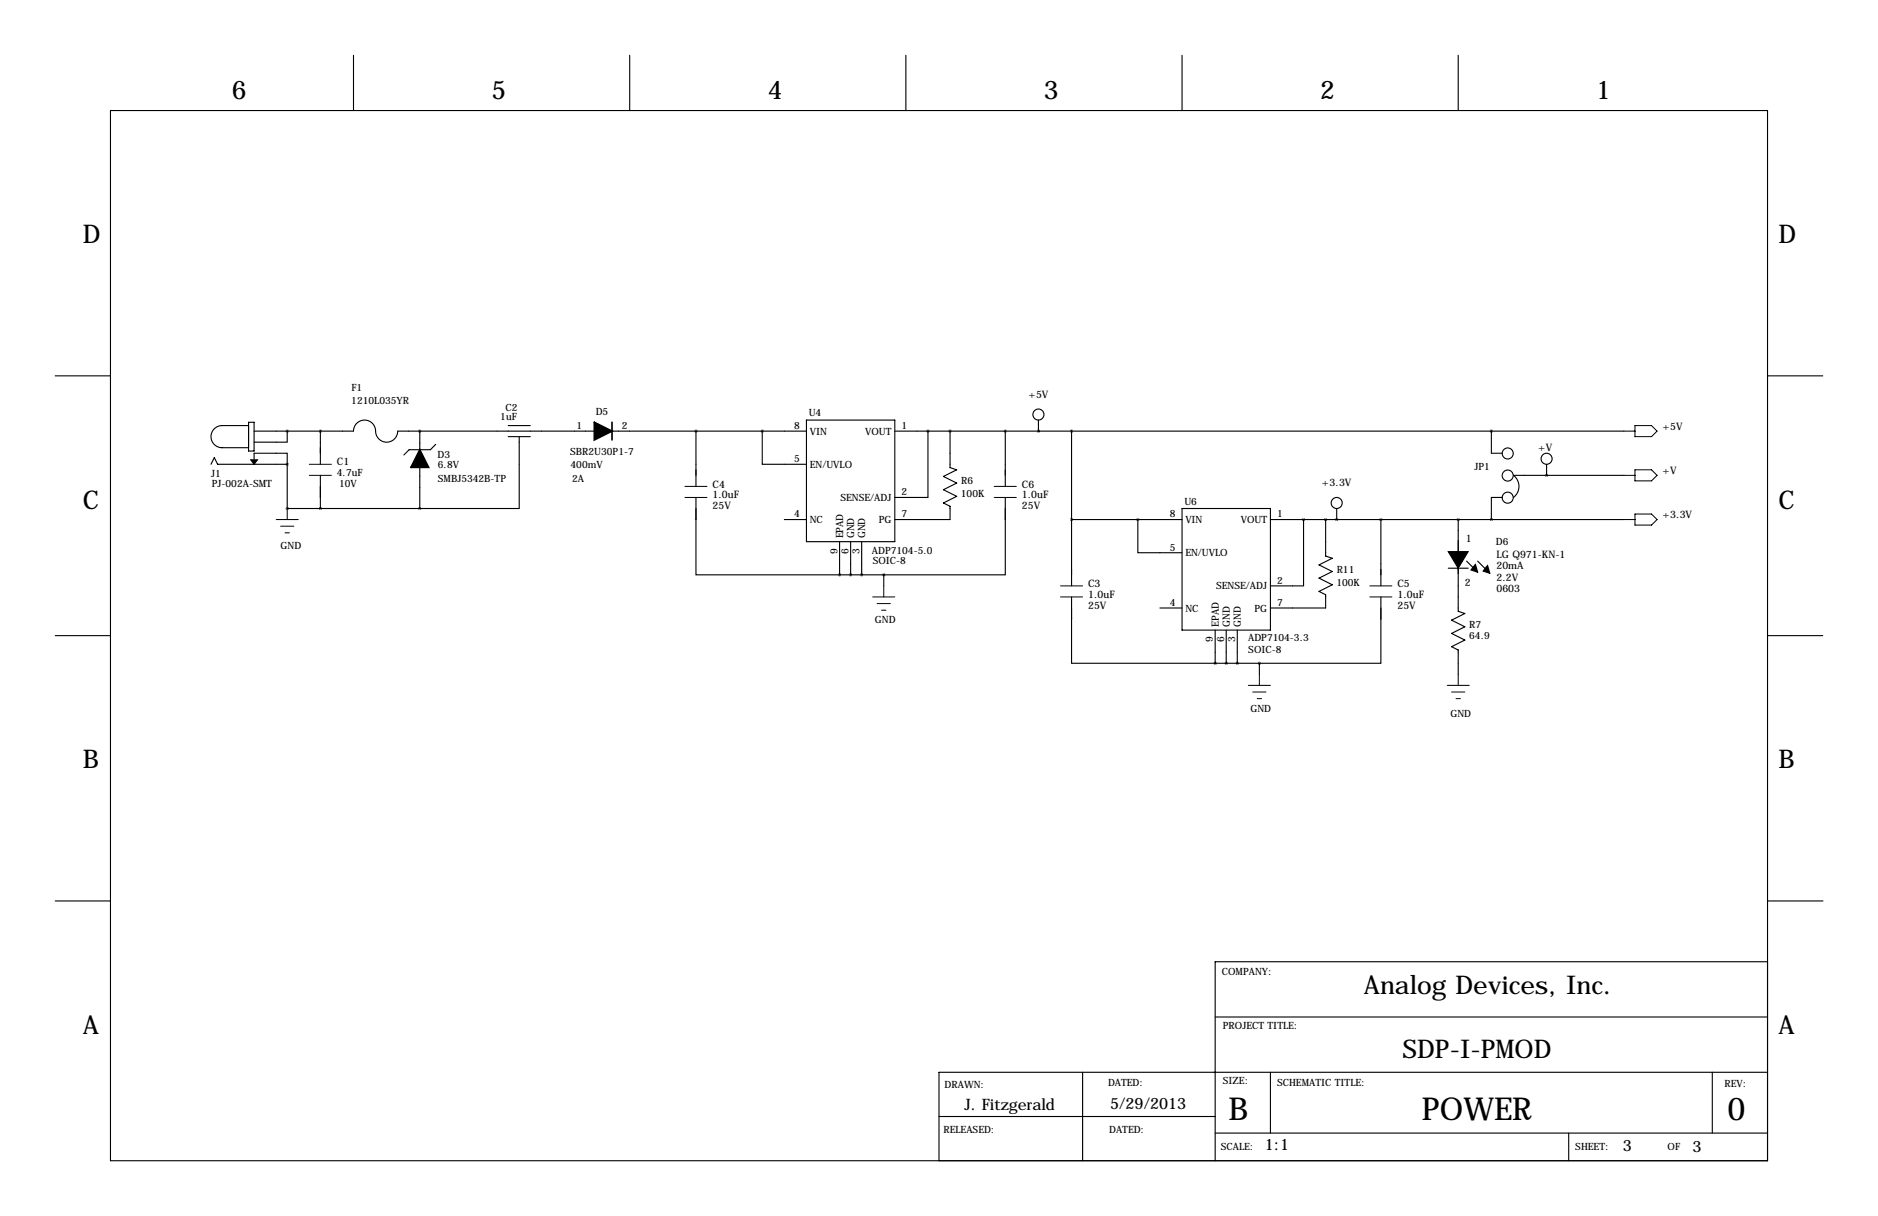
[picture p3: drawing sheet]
<svg xmlns="http://www.w3.org/2000/svg" width="432mm" height="279mm" viewBox="0 0 432 279" stroke-linecap="round" stroke-linejoin="round" font-family="sans-serif">
<g fill="none" stroke="#000" stroke-width=".25">
<path d="M81.3 12.7v12.7M144.8 12.7v12.7M208.3 12.7v12.7M271.8 12.7v12.7M335.3 12.7v12.7M25.4 25.4h381v241.3h-381zM12.7 86.4h12.7M57.1 97.8h-6a2.54 2.54 0 0 0-2.6 2.5 2.54 2.54 0 0 0 2.6 2.6h6M57.1 97h1.3v6.6h-1.3zM58.4 99.1h22.9a2.54 2.54 0 0 1 2.5-2.6 2.54 2.54 0 0 1 2.6 2.6 2.54 2.54 0 0 0 2.5 2.5 2.54 2.54 0 0 0 2.5-2.5h45.3M66 99.1v2.5h-7.6M73.7 99.1v7.6"/>
<path d="M96.5 99.1v4.2M116.8 97.8h5.1M140.7 99.1h44.7M160 99.1v12.7M175.3 99.1v7.6h10.1M185.4 96.5h20.3v28h-20.3zM205.7 99.1h167.7M213.4 99.1v15.2h-7.7M218.4 99.1v8.3l1.6 .5-3.1 1.6 3.1 1.5-3.1 1.5 3.1 1.5-3.1 1.6 1.5 .7v3.1h-12.7M231.1 99.1v12.7M238.8 99.1h.1M238.8 96.5v2.6"/>
<path d="M246.4 99.1v35.5M342.9 99.1v5h2.5M406.4 86.4h12.7M48.5 106.7l.8-1.5 .7 1.5h16M58.4 106.7v-2.6h7.6v2.6M66 116.8h.1M66 116.8h30.5M66 106.7v10.1M73.7 109.2v7.6M96.5 107.4v9.4M100.2 102.1l-1.2 1.2h-4.9l-1.2 1.2M116.8 100.3h5.1"/>
<path d="M119.4 100.3v16.5h-22.9M160 114.3v17.8h33M180.3 119.4h5.1M231.1 114.3v17.8h-27.9M246.4 119.4h25.4M261.6 119.4v7.6h10.2M271.8 116.8h20.3v28h-20.3zM292.1 119.4h81.3M299.7 119.4v15.2h-7.6M304.8 119.4v8.4l1.5 .5-3 1.5 3 1.5-3 1.5 3 1.6-3 1.5 1.5 .8v3h-12.7M307.3 119.4h.1M307.3 116.8v2.6"/>
<path d="M317.5 119.4v15.2M335.3 119.4v21.1l1.5 .5-3 1.5 3 1.5-3 1.5 3 1.6-3 1.5 1.5 .8v5.5M345.4 114.3h-2.5v5.1M355.6 109.2h.1M355.6 106.7v2.5M373.4 109.2h-25.4a3.2 3.2 0 0 1 0 5.1M193 124.5v7.6M193 132.1h10.2M195.6 124.5v7.6M198.1 124.5v7.6M203.2 132.1v2.5M246.4 137.2v15.2h33"/>
<path d="M266.7 139.7h5.1M317.5 137.2v15.2h-27.9M333 130.6h4.6M337.2 128.9l2.6 2.6M339.8 128.9l2.5 2.6M12.7 146h12.7M279.4 144.8v7.6M279.4 152.4h10.2M281.9 144.8v7.6M284.5 144.8v7.6M289.6 152.4v2.5M406.4 146h12.7"/>
<path d="M12.7 207h12.7M406.5 207h12.7M279.4 233.7h127M406.4 221h-127v45.7M215.9 256.5h63.5M248.9 246.4v20.3M292.1 246.4v13.9M393.7 246.4v13.9M406.4 246.4h-190.5v20.3M279.4 260.3h127M360.7 260.3v6.4"/>
<circle cx="238.8" cy="95.2" r="1.27"/>
<circle cx="307.3" cy="115.6" r="1.27"/>
<circle cx="346.7" cy="104.2" r="1.27"/>
<circle cx="346.7" cy="114.4" r="1.27"/>
<circle cx="346.7" cy="109.3" r="1.27"/>
<circle cx="355.6" cy="105.4" r="1.27"/>
</g>
<path d="M57.7 105.7h1.5l-.8 1zM333 126.7h2.3v3.9zM335.3 126.7h2.3l-2.3 3.9zM339 129.9l.2-.2 .6 1.8-1.6-.5zM341.8 130.2l.2-.3 .5 1.8-1.5-.5z" fill="#000" stroke="#000" stroke-width=".25"/>
<path d="M136.7 97l4 2.1-4 2zM96.5 103.3l2.1 4.1h-4.1z" fill="#000" stroke="#000" stroke-width=".38"/>
<path d="M140.7 97v4.1" fill="none" stroke="#000" stroke-width=".38"/>
<g fill="none" stroke="#000" stroke-width=".23">
<path d="M373.4 99.1h2.5M375.9 97.8h3.8l1.3 1.3-1.3 1.2h-3.8zM63.5 119.4h5.1M66 116.8v2.6M71.1 106.7h5.1M71.1 109.2h5.1M157.5 111.8h5.1M157.5 114.3h5.1M228.6 111.8h5.1M228.6 114.3h5.1M373.4 109.2h2.5M373.4 119.4h2.5"/>
<path d="M375.9 107.9h3.8l1.3 1.3-1.3 1.3h-3.8zM375.9 118.1h3.8l1.3 1.3-1.3 1.3h-3.8zM64.5 120.9h3.1M65.5 122.4h1M200.7 137.2h5M201.7 138.7h3M203.2 134.6v2.6M243.8 134.6h5.1M243.8 137.2h5.1M315 134.6h5M315 137.2h5M202.7 140.2h1"/>
<path d="M287 157.5h5.1M288 159h3.1M289.6 154.9v2.6M332.7 157.5h5.1M333.8 159h3M335.3 154.9v2.6M289.1 160.5h1M334.8 160.5h1"/>
</g>
<path d="M66 99.1a.05 .05 0 0 0 .1 0 .05 .05 0 0 0-.1 0zM66 106.7a.05 .05 0 0 0 .1 0 .05 .05 0 0 0-.1 0zM73.6 116.8a.05 .05 0 0 0 .1 0 .05 .05 0 0 0-.1 0zM66 116.8a.05 .05 0 0 0 .1 0 .05 .05 0 0 0-.1 0zM73.6 99.1a.05 .05 0 0 0 .1 0 .05 .05 0 0 0-.1 0zM289.5 152.4a.05 .05 0 0 0 .1 0 .05 .05 0 0 0-.1 0zM281.9 152.4a.05 .05 0 0 0 .1 0 .05 .05 0 0 0-.1 0zM175.2 99.1a.05 .05 0 0 0 .1 0 .05 .05 0 0 0-.1 0zM213.3 99.1a.05 .05 0 0 0 .1 0 .05 .05 0 0 0-.1 0zM218.4 99.1a.05 .05 0 0 0 .1 0 .05 .05 0 0 0-.1 0zM193 132.1a.05 .05 0 0 0 .1 0 .05 .05 0 0 0-.1 0zM231.1 99.1a.05 .05 0 0 0 .1 0 .05 .05 0 0 0-.1 0zM238.7 99.1a.05 .05 0 0 0 .1 0 .05 .05 0 0 0-.1 0zM307.3 119.4a.05 .05 0 0 0 .1 0 .05 .05 0 0 0-.1 0z" fill="#000" stroke="#000" stroke-width=".63"/>
<g font-size="7.3">
<text x="282.4" y="257.3">B</text>
<text x="326.9" y="257.3">POWER</text>
<text x="397.2" y="257.3">0</text>
</g>
<g font-size="5.9">
<text x="53.3" y="22.9">6</text>
<text x="113" y="22.9">5</text>
<text x="176.5" y="22.9">4</text>
<text x="240" y="22.9">3</text>
<text x="303.5" y="22.9">2</text>
<text x="367" y="22.9">1</text>
<text x="19" y="55.9">D</text>
<text x="408.9" y="55.9">D</text>
<text x="19" y="116.8">C</text>
<text x="408.9" y="116.8">C</text>
<text x="19" y="176.5">B</text>
<text x="408.9" y="176.5">B</text>
<text x="313.6" y="228.4">Analog Devices, Inc.</text>
<text x="19" y="237.5">A</text>
<text x="408.9" y="237.5">A</text>
<text x="322.4" y="243.1">SDP-I-PMOD</text>
</g>
<g font-size="3.6">
<text x="221.8" y="255">J. Fitzgerald</text>
<text x="255.3" y="254.8">5/29/2013</text>
<text x="290.8" y="264.2">1:1</text>
<text x="373.1" y="264.4">3</text>
<text x="389.1" y="264.7">3</text>
</g>
<g font-size="2.4">
<text x="236.5" y="91.4">+5V</text>
<text x="382.3" y="98.8">+5V</text>
<text x="77.5" y="106.9">C1</text>
<text x="353.7" y="103.7">+V</text>
<text x="163.8" y="112">C4</text>
<text x="234.9" y="112">C6</text>
<text x="303.9" y="111.8">+3.3V</text>
<text x="382.3" y="109">+V</text>
<text x="163.8" y="114.4">1.0uF</text>
<text x="163.8" y="117">25V</text>
<text x="234.9" y="114.4">1.0uF</text>
<text x="234.9" y="117">25V</text>
<text x="382.3" y="119.1">+3.3V</text>
<text x="337.1" y="124.6">1</text>
<text x="344.1" y="130.8">20mA</text>
<text x="344.1" y="128.2">LG Q971-KN-1</text>
<text x="250.2" y="134.9">C3</text>
<text x="250.2" y="137.3">1.0uF</text>
<text x="321.3" y="134.9">C5</text>
<text x="321.3" y="137.3">1.0uF</text>
<text x="336.8" y="134.6">2</text>
<text x="344.1" y="133.5">2.2V</text>
<text x="344.1" y="136.1">0603</text>
<text x="250.2" y="139.8">25V</text>
<text x="321.3" y="139.8">25V</text>
</g>
<g font-size="2.3">
<text x="80.8" y="89.9">F1</text>
<text x="80.8" y="92.8">1210L035YR</text>
<text x="116.2" y="94.3">C2</text>
<text x="137" y="95.2">D5</text>
<text x="186" y="95.6">U4</text>
<text x="115" y="96.6">1uF</text>
<text x="132.5" y="98.6">1</text>
<text x="143" y="98.6">2</text>
<text x="182.6" y="98.6">8</text>
<text x="186.2" y="99.9">VIN</text>
<text x="198.9" y="99.9">VOUT</text>
<text x="207.3" y="98.6">1</text>
<text x="100.6" y="105.2">D3</text>
<text x="100.7" y="107.5">6.8V</text>
<text x="131.1" y="104.5">SBR2U30P1-7</text>
<text x="131.2" y="107.5">400mV</text>
<text x="182.6" y="106.2">5</text>
<text x="186.2" y="107.5">EN/UVLO</text>
<text x="339" y="108">JP1</text>
<text x="48.6" y="109.6">J1</text>
<text x="48.7" y="111.9">PJ-002A-SMT</text>
<text x="77.5" y="109.3">4.7uF</text>
<text x="78" y="111.8">10V</text>
<text x="100.7" y="110.8">SMBJ5342B-TP</text>
<text x="131.6" y="110.8">2A</text>
<text x="207.3" y="113.8">2</text>
<text x="221" y="111.3">R6</text>
<text x="182.6" y="118.9">4</text>
<text x="193.3" y="115.1">SENSE/ADJ</text>
<text x="207.3" y="118.9">7</text>
<text x="220.9" y="114.2">100K</text>
<text x="268.9" y="118.9">8</text>
<text x="272.3" y="115.9">U6</text>
<text x="293.6" y="118.9">1</text>
<text x="186.2" y="120.2">NC</text>
<text x="193.8" y="123.7" transform="rotate(-90 193.8 123.7)">EPAD</text>
<text x="196.4" y="123.7" transform="rotate(-90 196.4 123.7)">GND</text>
<text x="198.9" y="123.7" transform="rotate(-90 198.9 123.7)">GND</text>
<text x="202.1" y="120.2">PG</text>
<text x="272.5" y="120.2">VIN</text>
<text x="285.3" y="120.2">VOUT</text>
<text x="343.9" y="125.2">D6</text>
<text x="64.5" y="126.2">GND</text>
<text x="192.5" y="127.3" transform="rotate(-90 192.5 127.3)">9</text>
<text x="195.1" y="127.3" transform="rotate(-90 195.1 127.3)">6</text>
<text x="197.6" y="127.3" transform="rotate(-90 197.6 127.3)">3</text>
<text x="200.5" y="127.2">ADP7104-5.0</text>
<text x="200.7" y="129.6">SOIC-8</text>
<text x="268.9" y="126.5">5</text>
<text x="272.5" y="127.8">EN/UVLO</text>
<text x="307.3" y="131.6">R11</text>
<text x="279.6" y="135.4">SENSE/ADJ</text>
<text x="293.6" y="134.1">2</text>
<text x="307.3" y="134.6">100K</text>
<text x="201.2" y="143.3">GND</text>
<text x="268.9" y="139.2">4</text>
<text x="272.5" y="140.5">NC</text>
<text x="288.4" y="140.5">PG</text>
<text x="293.6" y="139.2">7</text>
<text x="278.9" y="147.6" transform="rotate(-90 278.9 147.6)">9</text>
<text x="280.2" y="144" transform="rotate(-90 280.2 144)">EPAD</text>
<text x="281.4" y="147.6" transform="rotate(-90 281.4 147.6)">6</text>
<text x="282.7" y="144" transform="rotate(-90 282.7 144)">GND</text>
<text x="284" y="147.6" transform="rotate(-90 284 147.6)">3</text>
<text x="285.3" y="144" transform="rotate(-90 285.3 144)">GND</text>
<text x="287" y="147.3">ADP7104-3.3</text>
<text x="287" y="149.9">SOIC-8</text>
<text x="337.8" y="144.3">R7</text>
<text x="337.8" y="146.9">64.9</text>
<text x="287.5" y="163.6">GND</text>
<text x="333.5" y="164.8">GND</text>
<text x="280.9" y="224">COMPANY:</text>
<text x="281.2" y="236.5">PROJECT TITLE:</text>
<text x="217.2" y="249.9">DRAWN:</text>
<text x="254.8" y="249.4">DATED:</text>
<text x="281.2" y="249.2">SIZE:</text>
<text x="293.6" y="249.4">SCHEMATIC TITLE:</text>
<text x="396.5" y="249.7">REV:</text>
<text x="216.9" y="260.3">RELEASED:</text>
<text x="255" y="260.3">DATED:</text>
<text x="280.7" y="264.2">SCALE:</text>
<text x="362.2" y="264.2">SHEET:</text>
<text x="383.4" y="264.2">OF</text>
</g>
</svg>
